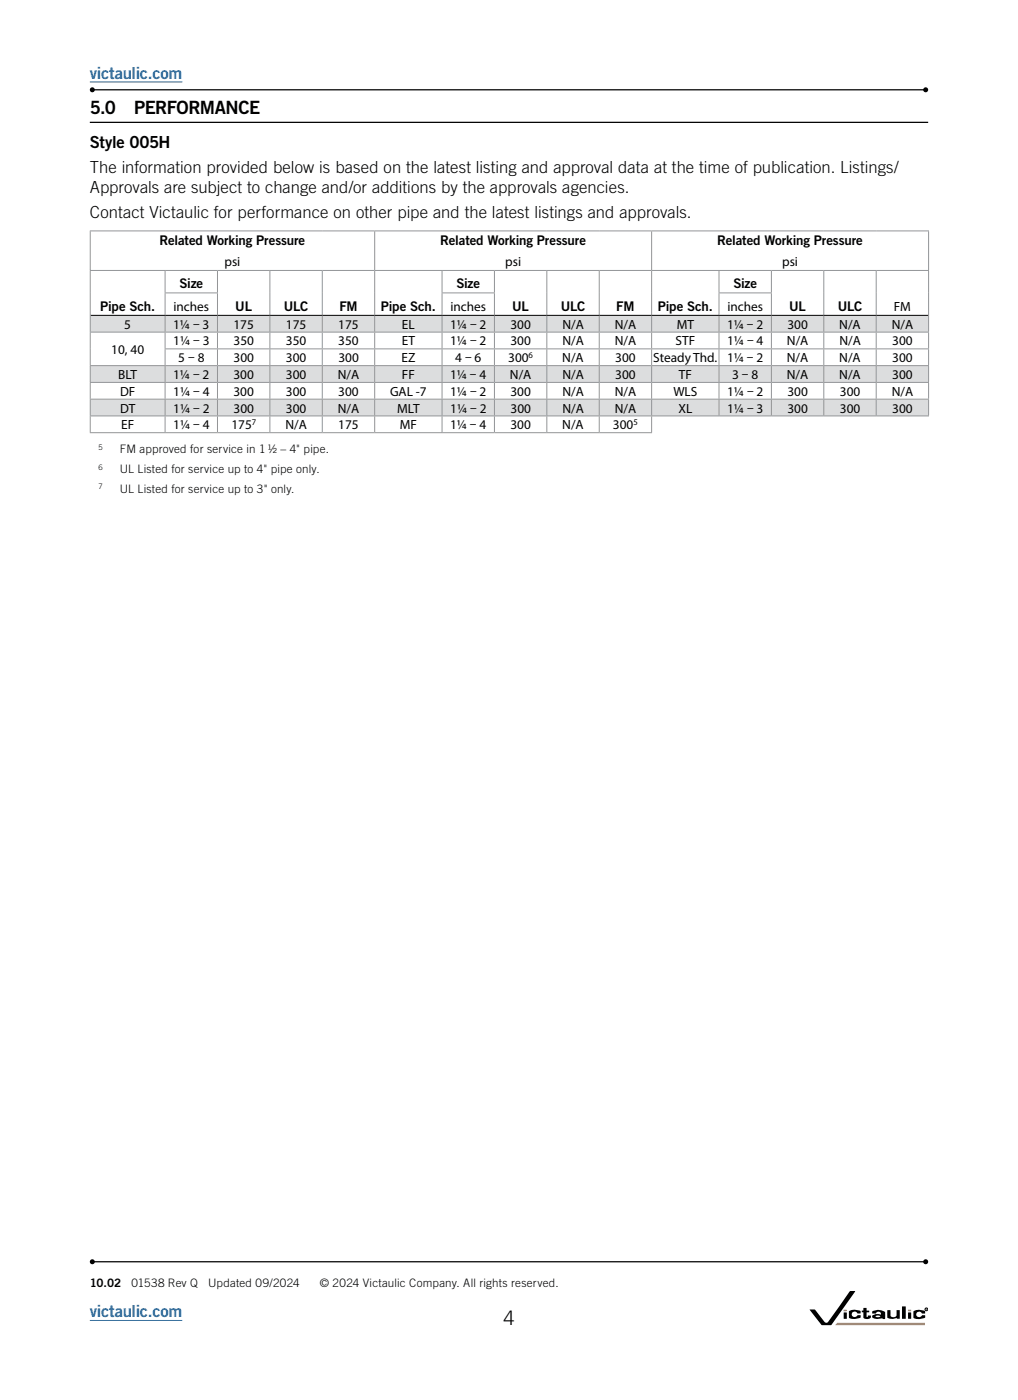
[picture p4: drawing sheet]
<svg xmlns="http://www.w3.org/2000/svg" width="216mm" height="297mm" viewBox="0 0 216 297" stroke-linecap="round" stroke-linejoin="round" font-family="sans-serif">
<path d="M19 280.1h19.7" fill="none" stroke="#1b75bc" stroke-width=".21"/>
<path d="M19 26h177.8" fill="none" stroke="#000" stroke-width=".26"/>
<path d="M19.1 66.9h15.9v3.6h-15.9zM35 66.9h11.1v3.6h-11.1zM46.1 66.9h11.1v3.6h-11.1zM57.2 66.9h11.2v3.6h-11.2zM68.4 66.9h11.1v3.6h-11.1zM79.5 66.9h14.3v3.6h-14.3zM93.8 66.9h11.1v3.6h-11.1zM104.9 66.9h11.1v3.6h-11.1zM116 66.9h11.1v3.6h-11.1zM127.1 66.9h11.1v3.6h-11.1zM138.2 66.9h14.3v3.6h-14.3zM152.5 66.9h11.1v3.6h-11.1zM163.6 66.9h11.1v3.6h-11.1zM174.7 66.9h11.1v3.6h-11.1zM185.8 66.9h11.1v3.6h-11.1zM19.1 77.6h15.9v3.5h-15.9zM35 77.6h11.1v3.5h-11.1zM46.1 77.6h11.1v3.5h-11.1zM57.2 77.6h11.2v3.5h-11.2zM68.4 77.6h11.1v3.5h-11.1zM79.5 77.6h14.3v3.5h-14.3zM93.8 77.6h11.1v3.5h-11.1zM104.9 77.6h11.1v3.5h-11.1zM116 77.6h11.1v3.5h-11.1zM127.1 77.6h11.1v3.5h-11.1zM138.2 77.6h14.3v3.5h-14.3zM152.5 77.6h11.1v3.5h-11.1zM163.6 77.6h11.1v3.5h-11.1zM174.7 77.6h11.1v3.5h-11.1zM185.8 77.6h11.1v3.5h-11.1zM19.1 84.7h15.9v3.5h-15.9zM35 84.7h11.1v3.5h-11.1zM46.1 84.7h11.1v3.5h-11.1zM57.2 84.7h11.2v3.5h-11.2zM68.4 84.7h11.1v3.5h-11.1zM79.5 84.7h14.3v3.5h-14.3zM93.8 84.7h11.1v3.5h-11.1zM104.9 84.7h11.1v3.5h-11.1zM116 84.7h11.1v3.5h-11.1zM127.1 84.7h11.1v3.5h-11.1zM138.2 84.7h14.3v3.5h-14.3zM152.5 84.7h11.1v3.5h-11.1zM163.6 84.7h11.1v3.5h-11.1zM174.7 84.7h11.1v3.5h-11.1zM185.8 84.7h11.1v3.5h-11.1z" fill="#dcddde"/>
<path d="M19.2 66.9h177.6" fill="none" stroke="#000" stroke-width=".21"/>
<g fill="none" stroke="#939598" stroke-width=".21">
<path d="M19 49h178M19 57.4h178M19.1 49.1v8.2M19.1 57.5v12.9M35 57.5v4.5M46.1 57.5v4.5M57.2 57.5v9.3M68.4 57.5v9.3M79.5 49.1v8.2M79.5 57.5v9.3M93.8 57.5v4.5M104.9 57.5v4.5"/>
<path d="M116 57.5v9.3M127.1 57.5v9.3M138.2 49.1v8.2M138.2 57.5v9.3M152.5 57.5v4.5M163.6 57.5v4.5M174.7 57.5v9.3M185.8 57.5v9.3M196.9 49.1v8.2M196.9 57.5v12.9M19 70.5h178M19 77.6h178"/>
<path d="M19.1 70.5v7M19.1 77.7v3.3M34.9 62.1h11.3M34.9 74h162.1M35 62.2v4.6M35 67v3.4M35 70.5v3.4M35 74.1v3.4M35 77.7v3.3M46.1 62.2v4.6M46.1 67v3.4M46.1 70.5v3.4"/>
<path d="M46.1 74.1v3.4M46.1 77.7v3.3M57.2 67v3.4M57.2 70.5v3.4M57.2 74.1v3.4M57.2 77.7v3.3M68.4 67v3.4M68.4 70.5v3.4M68.4 74.1v3.4M68.4 77.7v3.3M79.5 67v3.4M79.5 70.5v3.4"/>
<path d="M79.5 74.1v3.4M79.5 77.7v3.3M93.7 62.1h11.3M93.8 62.2v4.6M93.8 67v3.4M93.8 70.5v3.4M93.8 74.1v3.4M93.8 77.7v3.3M104.9 62.2v4.6M104.9 67v3.4M104.9 70.5v3.4M104.9 74.1v3.4"/>
<path d="M104.9 77.7v3.3M116 67v3.4M116 70.5v3.4M116 74.1v3.4M116 77.7v3.3M127.1 67v3.4M127.1 70.5v3.4M127.1 74.1v3.4M127.1 77.7v3.3M138.2 67v3.4M138.2 70.5v3.4M138.2 74.1v3.4"/>
<path d="M138.2 77.7v3.3M152.4 62.1h11.3M152.5 62.2v4.6M152.5 67v3.4M152.5 70.5v3.4M152.5 74.1v3.4M152.5 77.7v3.3M163.6 62.2v4.6M163.6 67v3.4M163.6 70.5v3.4M163.6 74.1v3.4M163.6 77.7v3.3"/>
<path d="M174.7 67v3.4M174.7 70.5v3.4M174.7 74.1v3.4M174.7 77.7v3.3M185.8 67v3.4M185.8 70.5v3.4M185.8 74.1v3.4M185.8 77.7v3.3M196.9 70.5v3.4M196.9 74.1v3.4M196.9 77.7v3.3M19 81.1h178"/>
<path d="M19 84.7h178M19 88.2h178M19 91.8h119.3M19.1 81.2v3.4M19.1 84.8v3.3M19.1 88.3v3.4M35 81.2v3.4M35 84.8v3.3M35 88.3v3.4M46.1 81.2v3.4M46.1 84.8v3.3M46.1 88.3v3.4"/>
<path d="M57.2 81.2v3.4M57.2 84.8v3.3M57.2 88.3v3.4M68.4 81.2v3.4M68.4 84.8v3.3M68.4 88.3v3.4M79.5 81.2v3.4M79.5 84.8v3.3M79.5 88.3v3.4M93.8 81.2v3.4M93.8 84.8v3.3M93.8 88.3v3.4"/>
<path d="M104.9 81.2v3.4M104.9 84.8v3.3M104.9 88.3v3.4M116 81.2v3.4M116 84.8v3.3M116 88.3v3.4M127.1 81.2v3.4M127.1 84.8v3.3M127.1 88.3v3.4M138.2 81.2v3.4M138.2 84.8v3.3M138.2 88.3v3.4"/>
<path d="M152.5 81.2v3.4M152.5 84.8v3.3M163.6 81.2v3.4M163.6 84.8v3.3M174.7 81.2v3.4M174.7 84.8v3.3M185.8 81.2v3.4M185.8 84.8v3.3M196.9 81.2v3.4M196.9 84.8v3.3"/>
</g>
<path d="M19.6 19.1h176.7M19.6 267.7h176.7" fill="none" stroke="#000" stroke-width=".26"/>
<g fill="#000">
<path d="M178.9 278.5h.7l-.1 1.3-.6-.1zM180.1 278.2a2.76 2.76 0 0 1 2.4-.1v.5h-.6l-.4-.3a.61 .61 0 0 0-.7 .1 .61 .61 0 0 0-.1 .8l.4 .2h.4l.4-.4h.6v.5a2.62 2.62 0 0 1-2.5 0zM193.7 278.2a2.76 2.76 0 0 1 2.5 0v.5l-.7-.1-.3-.3a.61 .61 0 0 0-.7 .1 .61 .61 0 0 0-.1 .8l.4 .2h.3l.5-.4h.6v.5a2.62 2.62 0 0 1-2.5 0z"/>
<circle cx="19.6" cy="19.1" r=".53"/>
<circle cx="196.3" cy="19.1" r=".53"/>
<circle cx="19.6" cy="267.7" r=".53"/>
<circle cx="196.3" cy="267.7" r=".53"/>
</g>
<path d="M19 17.4h19.7" fill="none" stroke="#1b75bc" stroke-width=".21"/>
<path d="M179 277.9h.5l.1 .2-.6 .1z" fill="#f58220"/>
<path d="M192.6 278.5h.6v1.3l-.6-.1z" fill="#000"/>
<path d="M192.6 277.8h.6l.1 .3-.7 .1z" fill="#f58220"/>
<g fill="#000">
<path d="M183.1 277.5h.6l.1 .5 .6 .1-.1 .3h-.5v1h.2l.1-.3h.6a.81 .81 0 0 1-.4 .7 .81 .81 0 0 1-.9 0l-.3-.2v-1.2h-.3v-.4h.3zM188.2 278h.7v.5a.69 .69 0 0 0 .6 .9 .69 .69 0 0 0 .6-.9l.1-.6h.6v1.8l-.8-.1a1.92 1.92 0 0 1-1.8-.1zM191.3 277.1l.8 .1v2.6l-.8-.1z"/>
<path d="M185.8 279.2a.49 .49 0 0 0 .4 .2 .49 .49 0 0 0 .4-.2zM185 278.2h.1a2.59 2.59 0 0 1 2.6 .1v1.5h-.5l-.1-.2-.1 .1a2.35 2.35 0 0 1-2-.2l.1-.4a2.34 2.34 0 0 1 1.7-.3 .53 .53 0 0 0-.2-.5 .53 .53 0 0 0-.6 .1l-.3 .3h-.7z"/>
<path d="M196.4 277.7h.1zM196.4 277.6h.2v.3l-.1-.1-.1 .1z"/>
</g>
<circle cx="196.5" cy="277.8" r=".3" fill="none" stroke="#000" stroke-width=".21"/>
<path d="M177.6 280.6h18.5v.5h-19z" fill="#f58220"/>
<path d="M171.8 277.8h1.1l2 2.7 .4 .1 .6-.5 4.3-6.1 .1-.1h1l-5.1 7.2h-2z" fill="#000"/>
<text font-size="4.2" x="106.8" y="281.1">4</text>
<g font-size="3.9">
<text x="19" y="24.2">5.0</text>
<text x="28.4" y="24.2">PERFORMANCE</text>
</g>
<g font-size="3.5" fill="#1b75bc">
<text x="19" y="16.7">victaulic.com</text>
<text x="19" y="279.4">victaulic.com</text>
</g>
<g font-size="3.5">
<text x="19" y="31.5">Style 005H</text>
<text x="19" y="36.7">The information provided below is based on the latest listing and approval data at the time of publication. Listings/</text>
<text x="19" y="41">Approvals are subject to change and/or additions by the approvals agencies.</text>
<text x="19" y="46.3">Contact Victaulic for performance on other pipe and the latest listings and approvals.</text>
</g>
<g font-size="2.8">
<text x="33.8" y="52">Related Working Pressure</text>
<text x="93.4" y="52">Related Working Pressure</text>
<text x="152.1" y="52">Related Working Pressure</text>
<text x="47.6" y="56.4">psi</text>
<text x="107.1" y="56.4">psi</text>
<text x="165.9" y="56.4">psi</text>
<text x="21.3" y="65.9">Pipe Sch.</text>
<text x="36.8" y="65.9">inches</text>
<text x="38.1" y="61.1">Size</text>
<text x="49.9" y="65.9">UL</text>
<text x="60.2" y="65.9">ULC</text>
<text x="72" y="65.9">FM</text>
<text x="80.8" y="65.9">Pipe Sch.</text>
<text x="95.5" y="65.9">inches</text>
<text x="96.8" y="61.1">Size</text>
<text x="108.6" y="65.9">UL</text>
<text x="118.9" y="65.9">ULC</text>
<text x="130.7" y="65.9">FM</text>
<text x="139.5" y="65.9">Pipe Sch.</text>
<text x="154.3" y="65.9">inches</text>
<text x="155.5" y="61.1">Size</text>
<text x="167.4" y="65.9">UL</text>
<text x="177.7" y="65.9">ULC</text>
<text x="189.6" y="65.9">FM</text>
<text x="26.4" y="69.7">5</text>
<text x="36.7" y="69.7">11 – 3</text>
<text x="38.2" y="69.7">/</text>
<text x="38.2" y="69.7">4</text>
<text x="49.5" y="69.7">175</text>
<text x="60.6" y="69.7">175</text>
<text x="71.7" y="69.7">175</text>
<text x="85.3" y="69.7">EL</text>
<text x="95.5" y="69.7">11 – 2</text>
<text x="96.9" y="69.7">/</text>
<text x="96.9" y="69.7">4</text>
<text x="108.3" y="69.7">300</text>
<text x="119.3" y="69.7">N/A</text>
<text x="130.4" y="69.7">N/A</text>
<text x="143.5" y="69.7">MT</text>
<text x="154.2" y="69.7">11 – 2</text>
<text x="155.7" y="69.7">/</text>
<text x="155.7" y="69.7">4</text>
<text x="167" y="69.7">300</text>
<text x="178" y="69.7">N/A</text>
<text x="189.1" y="69.7">N/A</text>
<text x="23.6" y="75.1">10, 40</text>
<text x="36.7" y="73.3">11 – 3</text>
<text x="37.8" y="76.8">5 – 8</text>
<text x="38.2" y="73.3">/</text>
<text x="38.2" y="73.3">4</text>
<text x="49.5" y="73.3">350</text>
<text x="49.5" y="76.8">300</text>
<text x="60.6" y="73.3">350</text>
<text x="60.6" y="76.8">300</text>
<text x="71.8" y="73.3">350</text>
<text x="71.8" y="76.8">300</text>
<text x="85.2" y="76.8">EZ</text>
<text x="85.2" y="73.3">ET</text>
<text x="95.5" y="73.3">11 – 2</text>
<text x="96.6" y="76.8">4 – 6</text>
<text x="96.9" y="73.3">/</text>
<text x="96.9" y="73.3">4</text>
<text x="107.8" y="76.8">300</text>
<text x="108.3" y="73.3">300</text>
<text x="119.3" y="76.8">N/A</text>
<text x="119.3" y="73.3">N/A</text>
<text x="130.4" y="73.3">N/A</text>
<text x="130.5" y="76.8">300</text>
<text x="138.6" y="76.8">Steady Thd.</text>
<text x="143.3" y="73.3">STF</text>
<text x="154.2" y="76.8">11 – 2</text>
<text x="154.2" y="73.3">11 – 4</text>
<text x="155.6" y="76.8">/</text>
<text x="155.6" y="76.8">4</text>
<text x="155.7" y="73.3">/</text>
<text x="155.7" y="73.3">4</text>
<text x="166.9" y="76.8">N/A</text>
<text x="166.9" y="73.3">N/A</text>
<text x="178" y="76.8">N/A</text>
<text x="178" y="73.3">N/A</text>
<text x="189.2" y="76.8">300</text>
<text x="189.2" y="73.3">300</text>
<text x="25.1" y="80.4">BLT</text>
<text x="25.5" y="84">DF</text>
<text x="36.7" y="80.4">11 – 2</text>
<text x="36.7" y="84">11 – 4</text>
<text x="38.2" y="80.4">/</text>
<text x="38.2" y="80.4">4</text>
<text x="38.2" y="84">/</text>
<text x="38.2" y="84">4</text>
<text x="49.5" y="80.4">300</text>
<text x="49.5" y="84">300</text>
<text x="60.6" y="80.4">300</text>
<text x="60.6" y="84">300</text>
<text x="71.6" y="80.4">N/A</text>
<text x="71.7" y="84">300</text>
<text x="82.7" y="84">GAL -7</text>
<text x="85.2" y="80.4">FF</text>
<text x="95.5" y="80.4">11 – 4</text>
<text x="95.5" y="84">11 – 2</text>
<text x="96.9" y="80.4">/</text>
<text x="96.9" y="80.4">4</text>
<text x="96.9" y="84">/</text>
<text x="96.9" y="84">4</text>
<text x="108.2" y="80.4">N/A</text>
<text x="108.3" y="84">300</text>
<text x="119.3" y="80.4">N/A</text>
<text x="119.3" y="84">N/A</text>
<text x="130.4" y="84">N/A</text>
<text x="130.5" y="80.4">300</text>
<text x="142.8" y="84">WLS</text>
<text x="144" y="80.4">TF</text>
<text x="154.2" y="84">11 – 2</text>
<text x="155.3" y="80.4">3 – 8</text>
<text x="155.7" y="84">/</text>
<text x="155.7" y="84">4</text>
<text x="166.9" y="80.4">N/A</text>
<text x="167" y="84">300</text>
<text x="178" y="80.4">N/A</text>
<text x="178.1" y="84">300</text>
<text x="189.1" y="84">N/A</text>
<text x="189.2" y="80.4">300</text>
<text x="25.5" y="87.5">DT</text>
<text x="36.7" y="87.5">11 – 2</text>
<text x="38.2" y="87.5">/</text>
<text x="38.2" y="87.5">4</text>
<text x="49.5" y="87.5">300</text>
<text x="60.6" y="87.5">300</text>
<text x="71.7" y="87.5">N/A</text>
<text x="84.3" y="87.5">MLT</text>
<text x="95.5" y="87.5">11 – 2</text>
<text x="96.9" y="87.5">/</text>
<text x="96.9" y="87.5">4</text>
<text x="108.3" y="87.5">300</text>
<text x="119.3" y="87.5">N/A</text>
<text x="130.4" y="87.5">N/A</text>
<text x="143.9" y="87.5">XL</text>
<text x="154.2" y="87.5">11 – 3</text>
<text x="155.7" y="87.5">/</text>
<text x="155.7" y="87.5">4</text>
<text x="167" y="87.5">300</text>
<text x="178.1" y="87.5">300</text>
<text x="189.2" y="87.5">300</text>
<text x="25.7" y="91.1">EF</text>
<text x="36.7" y="91.1">11 – 4</text>
<text x="38.2" y="91.1">/</text>
<text x="38.2" y="91.1">4</text>
<text x="49.1" y="91.1">175</text>
<text x="60.5" y="91.1">N/A</text>
<text x="71.7" y="91.1">175</text>
<text x="84.8" y="91.1">MF</text>
<text x="95.5" y="91.1">11 – 4</text>
<text x="96.9" y="91.1">/</text>
<text x="96.9" y="91.1">4</text>
<text x="108.3" y="91.1">300</text>
<text x="119.3" y="91.1">N/A</text>
<text x="130" y="91.1">300</text>
</g>
<g font-size="2.5">
<text x="25.4" y="96.2">FM approved for service in 1 1/2</text>
<text x="25.4" y="100.4">UL Listed for service up to 4&quot; pipe only.</text>
<text x="59.5" y="96.2">– 4&quot; pipe.</text>
<text x="25.4" y="104.5">UL Listed for service up to 3&quot; only.</text>
<text x="19" y="273">10.02</text>
<text x="27.9" y="273">01538 Rev Q</text>
<text x="44.2" y="273">Updated 09/2024</text>
<text x="67.8" y="273">© 2024 Victaulic Company. All rights reserved.</text>
</g>
<g font-size="1.8">
<text x="112.1" y="76">6</text>
<text x="53.4" y="90.2">7</text>
<text x="134.3" y="90.2">5</text>
</g>
<g font-size="1.6">
<text x="20.9" y="95.5">5</text>
<text x="20.9" y="99.6">6</text>
<text x="20.9" y="103.8">7</text>
</g>
</svg>
